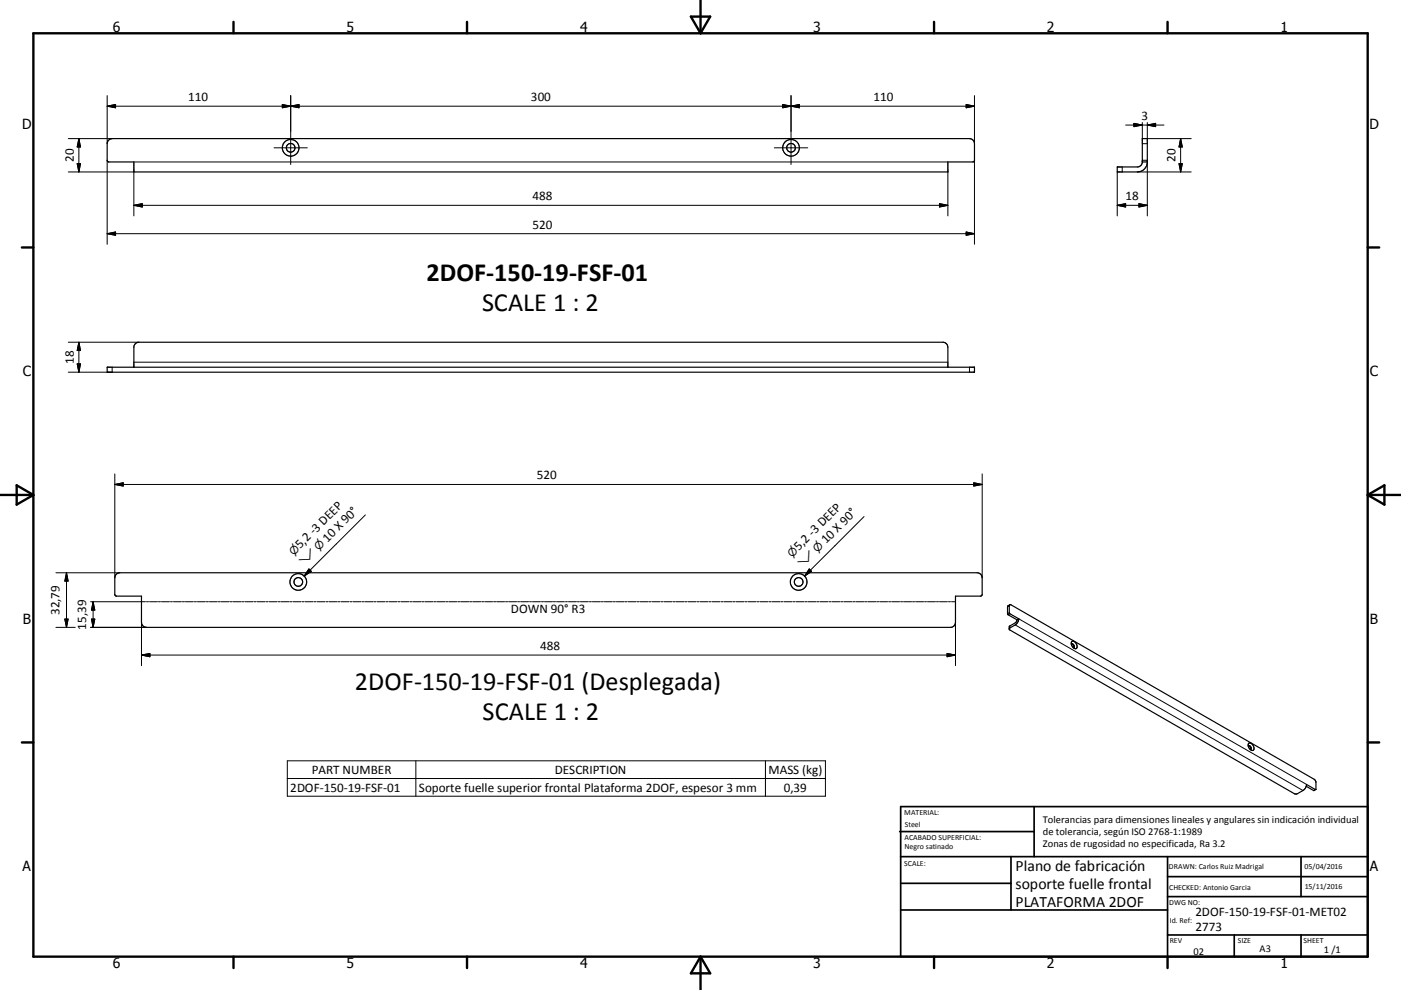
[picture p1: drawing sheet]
<svg xmlns="http://www.w3.org/2000/svg" width="420mm" height="297mm" viewBox="0 0 420 297" stroke-linecap="round" stroke-linejoin="round" font-family="sans-serif">
<g fill="none" stroke="#000" stroke-width=".36">
<path d="M32.6 42l1-.4h257.1a1.53 1.53 0 0 1 1.5 1.5l-.1 5.3-.4 .2h-7.5v3h-244.1v-3h-7.5l-.4-.2-.1-5.3zM342.5 48.6v-7h1.5v7M342.5 48.6h1.5M342.5 48.6a1.52 1.52 0 0 1-1.5 1.5h-6v1.5h6a2.99 2.99 0 0 0 3-3M32.1 110.2h260.1v1.5h-260.1zM40.1 110.2v-6a1.52 1.52 0 0 1 1.5-1.5h241.1a1.52 1.52 0 0 1 1.5 1.5v6M34.9 172.3l1-.5h257a1.53 1.53 0 0 1 1.6 1.5v5l-.3 .4-7.7 .1v7.9a1.52 1.52 0 0 1-1.5 1.5h-241.1a1.52 1.52 0 0 1-1.5-1.5v-7.9l-7.8-.1-.2-.4v-5zM302.6 188.7l.2 .3 85.2 49.1 .9 .1 1.7-1 1-1.4M302.7 181.4l-.1 2.6 2.8 1.7M302.7 181.4l-.6 .5v2.4l2.8 1.7M302.7 181.4l.4 .1 90.9 52.3 .5 .8v2.3M304.9 186l-.4 .8-1.9 1.1v.8"/>
<path d="M305.4 185.7l-.1 .7-.5 .8-2.2 1.5M305.4 185.7l-.5 .3M321.2 193.2a.82 .82 0 0 1 .7 1.1M321.3 193.2a.71 .71 0 0 1 .7 .3 .71 .71 0 0 1-.1 .8M321.3 193.2l-.1 .1M321.3 192.5a1.32 1.32 0 0 1 1.4 .6 1.32 1.32 0 0 1-.2 1.5 1.56 1.56 0 0 1-1.2-2.1zM321.8 194.3h.1M374.3 223.8a.82 .82 0 0 1 .7 1M374.3 223.7a.68 .68 0 0 1 .7 .4 .68 .68 0 0 1-.1 .7M374.3 223.7l-.1 .1M374.4 223a1.41 1.41 0 0 1 1.3 2.1 1.48 1.48 0 0 1-1.3-2.1zM375 224.8l-.2 .1"/>
<path d="M391.6 235.9l2.3 1.3 .6-.3M391.6 235.8l.1-.5 2.8 1.6"/>
<circle cx="87.1" cy="44.4" r="1.3"/>
<circle cx="87.1" cy="44.3" r="2.5"/>
<circle cx="237.2" cy="44.3" r="1.29"/>
<circle cx="237.2" cy="44.3" r="2.51"/>
<circle cx="89.4" cy="174.6" r="2.5"/>
<circle cx="89.4" cy="174.6" r="1.3"/>
<circle cx="239.4" cy="174.6" r="1.3"/>
<circle cx="239.4" cy="174.6" r="2.5"/>
</g>
<g fill="none" stroke="#000" stroke-width=".3">
<path d="M32.1 31.9l2.5-.6v1zM32.1 28.7v14.4M32.1 31.9h260.1M84.6 31.3l2.6 .6-2.6 .4zM87.2 31.9l2.4-.6v1zM87.2 28.7v20.7M234.7 31.3l2.5 .6-2.5 .4zM237.2 28.7v20.7M237.2 31.9l2.5-.6v1zM289.7 31.3l2.5 .6-2.5 .4zM292.2 28.7v14.4M337.5 37.5h11.5"/>
<path d="M340 37l2.5 .5-2.5 .5zM342.5 36.8v4.8M344 36.8v4.8h13.1M344 37.5l2.5-.5v1zM20.5 41.6h13.1M20.5 51.6h19.6v13.2M23.1 49.1h1l-.5 2.5zM23.6 41.6l.5 2.5h-1zM23.6 41.6v10M32.1 48.1v25.2M40.1 48.6h244.1M82.1 44.3h10"/>
<path d="M232.2 44.3h10M284.2 51.6v13.2M292.2 48.1v25.2M335 51.6v13.2M336.5 50.1v1.5M341 51.6h16.1M342.5 48.1h1.5v16.7M342.5 43.1h1.5M353.5 49.1h1l-.5 2.5zM354 41.6v10M354 41.6l.5 2.5h-1zM32.1 70.1h260.1"/>
<path d="M32.1 70.1l2.5-.5v1zM40.1 61.6h244.1M40.1 61.6l2.6-.5v1zM281.7 61.1l2.5 .5-2.5 .5zM289.7 69.6l2.5 .5-2.5 .5zM335 61.6h9M335 61.6l2.5-.5v1zM341.5 61.1l2.5 .5-2.5 .5zM20.5 102.7h21.1M23.1 109.2h1l-.5 2.5zM23.6 102.7v9M23.6 102.7l.5 2.5h-1z"/>
<path d="M33.6 110.2v1.5h-13.1M40.1 108.7h244.1M290.7 110.2v1.5M34.4 145.3h260.1M34.4 145.3l2.5-.5v1zM34.4 142.2v31.1M109.5 154.5l-18.3 18.3M259.1 155l-17.9 17.8M292 144.8l2.5 .5-2.5 .5zM294.5 142.2v31.1M16.8 171.8h19.1M19.9 171.8v16.4"/>
<path d="M19.9 171.8l.5 2.5h-1zM92.6 170.7l.7 .7-2.1 1.4zM242.6 170.7l.7 .7-2.1 1.4zM16.8 188.2h5.8M19.4 185.7h1l-.5 2.5zM27.2 180.5h16.4M27.2 188.2h16.7M27.4 185.7h1l-.5 2.5zM27.9 180.5v7.7M27.9 180.5l.5 2.5h-1zM42.4 196.5h244.1M42.4 196.5l2.5-.5v1z"/>
<path d="M42.4 180.5v19.2M43.9 180.5h.6M44.8 180.5h2.4M47.5 180.5h.6M48.4 180.5h2.4M51.1 180.5h.6M52 180.5h2.4M54.7 180.5h.6M55.6 180.5h2.4M58.3 180.5h.6M59.2 180.5h2.4M61.9 180.5h.6"/>
<path d="M62.8 180.5h2.4M65.5 180.5h.5M66.3 180.5h2.4M69 180.5h.7M69.9 180.5h2.4M72.6 180.5h.6M73.5 180.5h2.4M76.2 180.5h.6M77.1 180.5h2.4M79.8 180.5h.6M80.7 180.5h2.4M83.4 180.5h.6"/>
<path d="M84.3 180.5h2.4M87 180.5h.6M87.9 180.5h2.4M90.6 180.5h.6M91.5 180.5h2.4M94.2 180.5h.5M95.1 180.5h2.3M97.7 180.5h.7M98.7 180.5h2.3M101.3 180.5h.6M102.2 180.5h2.4M104.9 180.5h.6"/>
<path d="M105.8 180.5h2.4M108.5 180.5h.6M109.4 180.5h2.4M112.1 180.5h.6M113 180.5h2.4M115.7 180.5h.6M116.6 180.5h2.4M119.3 180.5h.6M120.2 180.5h2.4M122.9 180.5h.6M123.8 180.5h2.4M126.4 180.5h.7"/>
<path d="M127.4 180.5h2.4M130.1 180.5h.5M130.9 180.5h2.4M133.6 180.5h.6M134.5 180.5h2.4M137.2 180.5h.6M138.1 180.5h2.4M140.8 180.5h.6M141.7 180.5h2.4M144.4 180.5h.6M145.3 180.5h2.4M148 180.5h.6"/>
<path d="M148.9 180.5h2.4M151.6 180.5h.6M152.5 180.5h2.4M155.2 180.5h.6M156.1 180.5h2.4M158.8 180.5h.5M159.7 180.5h2.3M162.3 180.5h.7M163.2 180.5h2.5M165.9 180.5h.6M166.8 180.5h2.4M169.5 180.5h.6"/>
<path d="M170.4 180.5h2.4M173.1 180.5h.6M174 180.5h2.4M176.7 180.5h.6M177.6 180.5h2.4M180.3 180.5h.6M181.2 180.5h2.4M183.9 180.5h.6M184.8 180.5h2.4M187.5 180.5h.6M188.4 180.5h2.3M191.1 180.5h.6"/>
<path d="M192 180.5h2.4M194.6 180.5h.6M195.5 180.5h2.4M198.2 180.5h.6M199.1 180.5h2.4M201.8 180.5h.6M202.7 180.5h2.4M205.4 180.5h.6M206.3 180.5h2.4M209 180.5h.6M209.9 180.5h2.4M212.6 180.5h.6"/>
<path d="M213.5 180.5h2.4M216.2 180.5h.6M217.1 180.5h2.4M219.8 180.5h.6M220.7 180.5h2.4M223.4 180.5h.5M224.3 180.5h2.3M226.9 180.5h.6M227.8 180.5h2.4M230.5 180.5h.6M231.4 180.5h2.4M234.1 180.5h.6"/>
<path d="M235 180.5h2.4M237.7 180.5h.6M238.6 180.5h2.4M241.3 180.5h.6M242.2 180.5h2.4M244.9 180.5h.6M245.8 180.5h2.4M248.5 180.5h.6M249.4 180.5h2.4M252.1 180.5h.6M253 180.5h2.3M255.7 180.5h.6"/>
<path d="M256.5 180.5h2.5M259.2 180.5h.6M260.1 180.5h2.4M262.8 180.5h.6M263.7 180.5h2.4M266.4 180.5h.6M267.3 180.5h2.4M270 180.5h.6M270.9 180.5h2.4M273.6 180.5h.6M274.5 180.5h2.4M277.2 180.5h.6"/>
<path d="M278.1 180.5h2.4M280.8 180.5h.6M281.7 180.5h2.4M283.9 196l2.6 .5-2.6 .5zM284.4 180.5h.6M285.3 180.5h1.2v19.2M302.6 183.8l-.5 .3M302.6 181.8l-.5 .3M302.8 184.1l-.6 .3M302.8 187.8v.6M304.4 187.5l86.2 49.7M305.4 185.7l86.3 49.6"/>
<path d="M86.1 228.3h161.4v10.6h-161.4zM86.1 233.6h161.4M124.7 228.3v10.6M229.5 228.3v10.6M394.3 236.9l-.5 .3"/>
</g>
<g fill="none" stroke="#000" stroke-width=".71">
<path d="M10 10h400v277h-400zM70 6.6v3.4M140 6.6v3.4M207.1 5h5.8l-2.9 5zM210 0v10M280 6.6v3.4M350 6.6v3.4M6.6 74.2h3.4M410 74.2h3.5M0 148.5h10M5 145.6l5 2.9-5 2.9zM410 148.5h10.1"/>
<path d="M410 148.5l5.1-2.9v5.8zM6.6 222.7h3.4M410 222.7h3.5M70 287v3.4M140 287v3.4M210 287v10M210 287l2.9 5h-5.8zM280 287v3.4M350 287v3.4"/>
</g>
<g fill="none" stroke="#000" stroke-width=".51">
<path d="M269.7 249.5h40.3M270 242h140v45h-140zM270 257h140M303.1 257v16M310 242v15M350 257v30M390.1 257v12M270 265h33.1M270 273h80M350 269h60M350 263h60M350 280.5h60"/>
<path d="M370 280.5v6.5M390.1 280.5v6.5"/>
</g>
<g fill="#000" stroke="#000" stroke-width=".3">
<path d="M32.1 31.9l2.5-.6v1zM84.6 31.3l2.6 .6-2.6 .4zM87.2 31.9l2.4-.6v1zM234.7 31.3l2.5 .6-2.5 .4zM237.2 31.9l2.5-.6v1zM289.7 31.3l2.5 .6-2.5 .4zM340 37l2.5 .5-2.5 .5zM344 37.5l2.5-.5v1zM23.1 49.1h1l-.5 2.5zM23.6 41.6l.5 2.5h-1zM353.5 49.1h1l-.5 2.5zM354 41.6l.5 2.5h-1z"/>
<path d="M32.1 70.1l2.5-.5v1zM40.1 61.6l2.6-.5v1zM281.7 61.1l2.5 .5-2.5 .5zM289.7 69.6l2.5 .5-2.5 .5zM335 61.6l2.5-.5v1zM341.5 61.1l2.5 .5-2.5 .5zM23.1 109.2h1l-.5 2.5zM23.6 102.7l.5 2.5h-1zM34.4 145.3l2.5-.5v1zM292 144.8l2.5 .5-2.5 .5zM19.9 171.8l.5 2.5h-1zM92.6 170.7l.7 .7-2.1 1.4z"/>
<path d="M242.6 170.7l.7 .7-2.1 1.4zM19.4 185.7h1l-.5 2.5zM27.4 185.7h1l-.5 2.5zM27.9 180.5l.5 2.5h-1zM42.4 196.5l2.5-.5v1zM283.9 196l2.6 .5-2.6 .5z"/>
</g>
<g font-size="7.9">
<text x="127.8" y="84.2">2DOF-150-19-FSF-01</text>
<text x="144.5" y="93.3">SCALE 1 : 2</text>
<text x="106.4" y="207">2DOF-150-19-FSF-01 (Desplegada)</text>
<text x="144.7" y="216">SCALE 1 : 2</text>
</g>
<g font-size="4.7">
<text x="304.5" y="261.2">Plano de fabricación</text>
<text x="304.5" y="266.6">soporte fuelle frontal</text>
<text x="304.5" y="272">PLATAFORMA 2DOF</text>
</g>
<g font-size="4.2">
<text x="33.9" y="9.6">6</text>
<text x="103.9" y="9.6">5</text>
<text x="173.9" y="9.6">4</text>
<text x="243.8" y="9.6">3</text>
<text x="313.9" y="9.6">2</text>
<text x="383.9" y="9.6">1</text>
<text x="6.7" y="38.7">D</text>
<text x="410.5" y="38.7">D</text>
<text x="6.9" y="112.9">C</text>
<text x="410.7" y="112.9">C</text>
<text x="6.9" y="187.1">B</text>
<text x="410.7" y="187.1">B</text>
<text x="6.8" y="261.4">A</text>
<text x="410.7" y="261.4">A</text>
<text x="33.9" y="290.4">6</text>
<text x="103.9" y="290.4">5</text>
<text x="173.9" y="290.4">4</text>
<text x="243.8" y="290.4">3</text>
<text x="313.9" y="290.4">2</text>
<text x="383.9" y="290.4">1</text>
</g>
<g font-size="3.9">
<text x="56.4" y="30.3">110</text>
<text x="159.2" y="30.3">300</text>
<text x="261.9" y="30.3">110</text>
<text x="342.2" y="36">3</text>
<text x="22.1" y="48.6" transform="rotate(-90 22.1 48.6)">20</text>
<text x="352.4" y="48.6" transform="rotate(-90 352.4 48.6)">20</text>
<text x="159.7" y="60">488</text>
<text x="337.5" y="60">18</text>
<text x="159.7" y="68.6">520</text>
<text x="22.1" y="109.1" transform="rotate(-90 22.1 109.1)">18</text>
<text x="161" y="143.8">520</text>
<text x="90" y="164.8" transform="rotate(-45 90 164.8)">5,2 -3 DEEP</text>
<text x="98.2" y="162.8" transform="rotate(-45 98.2 162.8)">10 X 90°</text>
<text x="239.5" y="165.3" transform="rotate(-45 239.5 165.3)">5,2 -3 DEEP</text>
<text x="247.7" y="163.3" transform="rotate(-45 247.7 163.3)">10 X 90°</text>
<text x="17.9" y="184.5" transform="rotate(-90 17.9 184.5)">32,79</text>
<text x="153.2" y="183.9">DOWN 90° R3</text>
<text x="25.8" y="188.9" transform="rotate(-90 25.8 188.9)">15,39</text>
<text x="162" y="195">488</text>
<text x="93.5" y="232.2">PART NUMBER</text>
<text x="166.4" y="232.2">DESCRIPTION</text>
<text x="230.4" y="232.2">MASS (kg)</text>
<text x="87" y="237.5">2DOF-150-19-FSF-01</text>
<text x="125.6" y="237.6">Soporte fuelle superior frontal Plataforma 2DOF, espesor 3 mm</text>
<text x="234.9" y="237.5">0,39</text>
<text x="358.4" y="274.9">2DOF-150-19-FSF-01-MET02</text>
<text x="358.4" y="279.4">2773</text>
</g>
<g font-size="3.3">
<text x="88.1" y="166.8" transform="rotate(-45 88.1 166.8)">⌀</text>
<text x="95.6" y="165.4" transform="rotate(-45 95.6 165.4)">⌀</text>
<text x="237.5" y="167.3" transform="rotate(-45 237.5 167.3)">⌀</text>
<text x="245.1" y="165.9" transform="rotate(-45 245.1 165.9)">⌀</text>
<text x="91.1" y="169.8" transform="rotate(-45 91.1 169.8)">⌵</text>
<text x="240.6" y="170.3" transform="rotate(-45 240.6 170.3)">⌵</text>
</g>
<g font-size="3.1">
<text x="312.7" y="246.8">Tolerancias para dimensiones lineales y angulares sin indicación individual</text>
<text x="312.7" y="250.4">de tolerancia, según ISO 2768-1:1989</text>
<text x="312.7" y="254">Zonas de rugosidad no especificada, Ra 3.2</text>
<text x="357.8" y="286.5">02</text>
<text x="377.6" y="285.6">A3</text>
<text x="396.9" y="285.9">1 /1</text>
</g>
<g font-size="2.4">
<text x="271.1" y="244.4">MATERIAL:</text>
<text x="271.2" y="252">ACABADO SUPERFICIAL:</text>
<text x="271.3" y="248">Steel</text>
<text x="271.2" y="254.7">Negro satinado</text>
<text x="271.1" y="259.7">SCALE:</text>
<text x="350.4" y="260.8">DRAWN: Carlos Ruiz Madrigal</text>
<text x="391.1" y="260.6">05/04/2016</text>
<text x="350.5" y="267">CHECKED: Antonio Garcia</text>
<text x="391.2" y="266.7">15/11/2016</text>
<text x="350.5" y="271.4">DWG NO:</text>
<text x="350.7" y="276.9">Id. Ref:</text>
<text x="350.7" y="282.8">REV</text>
<text x="371.1" y="282.9">SIZE</text>
<text x="390.8" y="283">SHEET</text>
</g>
</svg>
